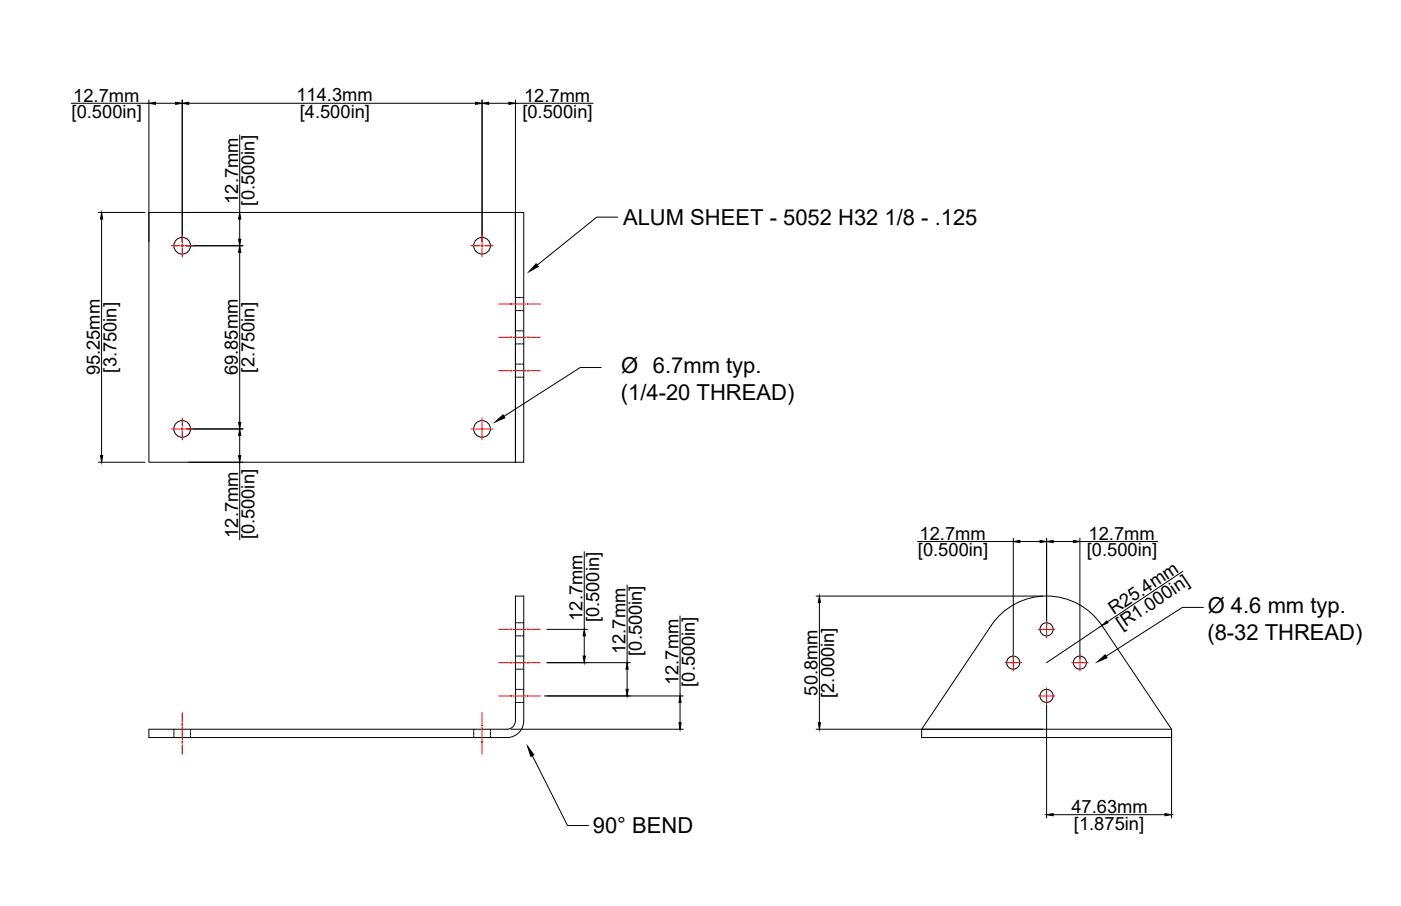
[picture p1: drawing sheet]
<svg xmlns="http://www.w3.org/2000/svg" width="432mm" height="279mm" viewBox="0 0 432 279" stroke-linecap="round" stroke-linejoin="round" font-family="sans-serif">
<!-- layer: 0 -->
<g fill="none" stroke="#000" stroke-width=".31">
<path d="M21.9 31.8h24M45.9 30.9v43.7M47.9 31.8h6.2M56.2 30.9v43.7M58.2 31.8h88.4M148.6 30.9v43.7M150.6 31.8h6.2M158.9 30.9v43.7M158.9 31.8h23.9M73.9 41.6v23.9M30.3 65.5h14.4M31.3 67.6v72.9"/>
<path d="M45.9 65.5h113v77.1h-113zM57.4 65.5h17.5M57.4 75.8h17.5M73.9 67.6v6.2M73.9 77.8v52.5M158.9 65.5h2.5v77.1h-2.5zM190.4 67h-6.5l-18.3 14.8M158.9 95.8h.5M158.9 91.8h.5M159.6 95.8h1M159.6 91.8h1M160.9 95.8h.5"/>
<path d="M160.9 91.8h.5M158.9 106.1h.5M158.9 102h.5M158.9 116.3h.5M158.9 112.3h.5M159.6 106.1h1M159.6 102h1M159.6 116.3h1M159.6 112.3h1M160.9 106.1h.5M160.9 102h.5M160.9 116.3h.5"/>
<path d="M160.9 112.3h.5M185.3 113.3h-6.5l-23.5 15.1M57.4 132.3h17.5M73.9 134.3v6.2M30.3 142.6h14.4M58.2 142.6h16.7M73.9 142.6v23.9M180.1 170.1v24M282.8 167h29.5M312.3 166v37.2M314.3 167h6.3M322.6 166v26.9"/>
<path d="M324.6 167h6.2M332.8 166v37.2M332.8 167h24M364.6 176.2l-23.3 15.6M158.9 196.1h.5M158.9 192.1h.5M159.6 196.1h1M159.6 192.1h1M160.9 196.1h.5M160.9 192.1h.5M168.6 194.1h12.5M180.1 196.1v6.2"/>
<path d="M193.3 180.4v24M209.6 190v24.6M251.5 183.8h69.9M252.5 185.8v37.1M339.6 192.9a20.5 20.5 0 0 0-34.1 0l-21.4 32M339.6 192.9l21.5 32M339.6 192.9l-17 11.5M370.9 187.3h-6.5l-23.5 15.1M158.9 216.6h.5M158.9 212.6h.5M158.9 204.4h2.5M158.9 206.4h.5"/>
<path d="M158.9 202.3h.5M159.6 216.6h1M159.6 212.6h1M159.6 206.4h1M159.6 202.3h1M160.9 216.6h.5M160.9 212.6h.5M160.9 206.4h.5M160.9 202.3h.5M167.8 214.6h42.8M168.6 204.4h25.7M193.3 206.4v6.2"/>
<path d="M209.6 216.6v6.3M322.6 215.8v36.5M53.6 224.9v.5M53.6 225.7v1M53.6 226.9v.5M58.7 224.9v.5M58.7 225.7v1M58.7 226.9v.5M146 224.9v.5M146 225.7v1M146 226.9v.5M151.2 224.9v.5"/>
<path d="M151.2 225.7v1M151.2 226.9v.5M157.5 224.9h53.1M158.8 222.3a2.57 2.57 0 0 1-2.5 2.6h-110.4v2.5h110.4a5.1 5.1 0 0 0 5.1-5.1v-38.5h-2.5v38.5M164.1 233l10.8 21.6h6.5M251.5 224.9h69.9M284.1 224.9h77v2.5h-77zM361.1 226.1v26.2M324.6 251.2h34.5"/>
<circle cx="56.2" cy="75.8" r="2.57"/>
<circle cx="148.6" cy="75.8" r="2.57"/>
<circle cx="56.2" cy="132.3" r="2.57"/>
<circle cx="148.6" cy="132.3" r="2.57"/>
<circle cx="322.6" cy="194.1" r="2.02"/>
<circle cx="312.3" cy="204.3" r="2.02"/>
<circle cx="322.6" cy="214.6" r="2.02"/>
<circle cx="332.8" cy="204.3" r="2.02"/>
</g>
<!-- layer: CENTRE -->
<g fill="none" stroke="#f00" stroke-width=".31">
<path d="M52.8 75.8h2.6M56.2 72.4v2.7M56.2 76.5v2.7M56.9 75.8h2.6M145.2 75.8h2.7M148.6 72.4v2.7M148.6 76.5v2.7M149.3 75.8h2.7M153.7 93.8h3M158.2 93.8h3.9M163.5 93.8h3M153.7 104h3"/>
<path d="M153.7 114.3h3M158.2 104h3.9M158.2 114.3h3.9M163.5 104h3M163.5 114.3h3M52.8 132.3h2.6M56.2 128.9v2.6M56.2 133v2.7M56.9 132.3h2.6M145.2 132.3h2.7M148.6 128.9v2.6M148.6 133v2.7"/>
<path d="M149.3 132.3h2.7M153.7 194.1h3M158.2 194.1h3.9M163.5 194.1h3M320 194.1h5.1M322.6 191.5v5.2M56.2 219.8v3M148.6 219.8v3M153.7 214.6h3M153.7 204.4h3M158.2 214.6h3.9M158.2 204.4h3.9"/>
<path d="M163.5 214.6h3M163.5 204.4h3M309.7 204.4h5.2M312.3 201.8v5.1M320 214.6h5.1M322.6 212.1v5.1M330.3 204.4h5.1M332.8 201.8v5.1M56.2 224.2v3.9M56.2 229.6v3M148.6 224.2v3.9M148.6 229.6v3"/>
</g>
<g fill="#f00" stroke="#f00" stroke-width=".31">
<circle cx="157.2" cy="214.6" r=".11"/>
<circle cx="157.7" cy="214.6" r=".11"/>
<circle cx="162.6" cy="214.6" r=".11"/>
<circle cx="163" cy="214.6" r=".11"/>
<circle cx="157.2" cy="194.1" r=".11"/>
<circle cx="157.7" cy="194.1" r=".11"/>
<circle cx="162.6" cy="194.1" r=".11"/>
<circle cx="163" cy="194.1" r=".11"/>
<circle cx="148.6" cy="229.1" r=".11"/>
<circle cx="148.6" cy="228.6" r=".11"/>
<circle cx="148.6" cy="223.7" r=".11"/>
<circle cx="148.6" cy="223.3" r=".11"/>
<circle cx="56.2" cy="229.1" r=".11"/>
<circle cx="56.2" cy="228.6" r=".11"/>
<circle cx="56.2" cy="223.7" r=".11"/>
<circle cx="56.2" cy="223.3" r=".11"/>
<circle cx="157.2" cy="204.4" r=".11"/>
<circle cx="157.7" cy="204.4" r=".11"/>
<circle cx="162.6" cy="204.4" r=".11"/>
<circle cx="163" cy="204.4" r=".11"/>
<circle cx="163" cy="104" r=".11"/>
<circle cx="162.6" cy="104" r=".11"/>
<circle cx="157.7" cy="104" r=".11"/>
<circle cx="157.2" cy="104" r=".11"/>
<circle cx="163" cy="114.3" r=".11"/>
<circle cx="162.6" cy="114.3" r=".11"/>
<circle cx="157.7" cy="114.3" r=".11"/>
<circle cx="157.2" cy="114.3" r=".11"/>
<circle cx="163" cy="93.8" r=".11"/>
<circle cx="162.6" cy="93.8" r=".11"/>
<circle cx="157.7" cy="93.8" r=".11"/>
<circle cx="157.2" cy="93.8" r=".11"/>
<circle cx="148.6" cy="132" r=".11"/>
<circle cx="148.6" cy="132.5" r=".11"/>
<circle cx="148.3" cy="132.3" r=".11"/>
<circle cx="148.8" cy="132.3" r=".11"/>
<circle cx="148.6" cy="75.6" r=".11"/>
<circle cx="148.6" cy="76" r=".11"/>
<circle cx="148.3" cy="75.8" r=".11"/>
<circle cx="148.8" cy="75.8" r=".11"/>
<circle cx="56.2" cy="75.6" r=".11"/>
<circle cx="56.2" cy="76" r=".11"/>
<circle cx="55.9" cy="75.8" r=".11"/>
<circle cx="56.4" cy="75.8" r=".11"/>
<circle cx="56.2" cy="132" r=".11"/>
<circle cx="56.2" cy="132.5" r=".11"/>
<circle cx="55.9" cy="132.3" r=".11"/>
<circle cx="56.4" cy="132.3" r=".11"/>
</g>
<!-- layer: 0 -->
<g fill="#000" stroke="#000" stroke-width=".31">
<path d="M45.9 31.8l2-.3v.7zM54.1 31.5l2.1 .3-2.1 .4zM56.2 31.8l2-.3v.7zM146.6 31.5l2 .3-2 .4zM148.6 31.8l2-.3v.7zM156.8 31.5l2.1 .3-2.1 .4zM31.3 65.5l.4 2.1h-.7zM73.9 75.8l.3 2h-.7zM73.5 73.8h.7l-.3 2zM73.9 65.5l.3 2.1h-.7zM165.2 81.3l.7 .9-2.8 1.6zM73.5 130.3h.7l-.3 2z"/>
<path d="M73.9 132.3l.3 2h-.7zM152.6 130.1l2.4-2.2 .6 1zM31 140.5h.7l-.4 2.1zM73.5 140.5h.7l-.3 2.1zM312.3 167l2-.3v.6zM320.6 166.7l2 .3-2 .3zM322.6 167l2-.3v.6zM330.8 166.7l2 .3-2 .3zM180.1 194.1l.3 2h-.7zM252.5 183.8l.4 2h-.7zM339.6 192.9l1.5-1.4 .4 .6zM179.7 202.3h.7l-.3 2.1z"/>
<path d="M192.9 212.6h.7l-.3 2zM193.3 204.4l.3 2h-.7zM209.6 214.6l.3 2h-.6zM338.2 204.1l2.4-2.2 .6 .9zM162.6 230.1l1.9 2.7-.9 .5zM209.3 222.9h.6l-.3 2zM252.2 222.9h.7l-.4 2zM322.6 251.2l2-.3v.7zM359.1 250.9l2 .3-2 .4z"/>
</g>
<g font-size="6.8">
<text x="192" y="69.4">ALUM SHEET - 5052 H32 1/8 - .125</text>
<text x="191.5" y="115.1">Ø 6.7mm typ.</text>
<text x="191.4" y="123.4">(1/4-20 THREAD)</text>
<text x="372.2" y="189.1">Ø 4.6 mm typ.</text>
<text x="372.1" y="197.3">(8-32 THREAD)</text>
<text x="182.7" y="257">90° BEND</text>
</g>
<g font-size="5.6">
<text x="22.6" y="31.4">12.7mm</text>
<text x="91.3" y="31.3">114.3mm</text>
<text x="161.5" y="31.4">12.7mm</text>
<text x="22.1" y="36.4">[0.500in]</text>
<text x="92.4" y="36.4">[4.500in]</text>
<text x="161" y="36.4">[0.500in]</text>
<text x="73.4" y="62.9" transform="rotate(-90 73.4 62.9)">12.7mm</text>
<text x="78.5" y="63.4" transform="rotate(-90 78.5 63.4)">[0.500in]</text>
<text x="30.7" y="115.8" transform="rotate(-90 30.7 115.8)">95.25mm</text>
<text x="35.9" y="114.9" transform="rotate(-90 35.9 114.9)">[3.750in]</text>
<text x="73.3" y="115.7" transform="rotate(-90 73.3 115.7)">69.85mm</text>
<text x="78.5" y="114.9" transform="rotate(-90 78.5 114.9)">[2.750in]</text>
<text x="73.4" y="165.9" transform="rotate(-90 73.4 165.9)">12.7mm</text>
<text x="78.5" y="166.4" transform="rotate(-90 78.5 166.4)">[0.500in]</text>
<text x="283.4" y="166.5">12.7mm</text>
<text x="335.5" y="166.5">12.7mm</text>
<text x="282.9" y="171.6">[0.500in]</text>
<text x="335" y="171.6">[0.500in]</text>
<text x="179.6" y="191.4" transform="rotate(-90 179.6 191.4)">12.7mm</text>
<text x="184.6" y="191.9" transform="rotate(-90 184.6 191.9)">[0.500in]</text>
<text x="343.3" y="189.8" transform="rotate(-34 343.3 189.8)">R25.4mm</text>
<text x="345.6" y="194.4" transform="rotate(-34 345.6 194.4)">[R1.000in]</text>
<text x="192.8" y="201.7" transform="rotate(-90 192.8 201.7)">12.7mm</text>
<text x="197.9" y="202.2" transform="rotate(-90 197.9 202.2)">[0.500in]</text>
<text x="209.1" y="211.3" transform="rotate(-90 209.1 211.3)">12.7mm</text>
<text x="214.2" y="211.8" transform="rotate(-90 214.2 211.8)">[0.500in]</text>
<text x="252" y="214.5" transform="rotate(-90 252 214.5)">50.8mm</text>
<text x="257.1" y="215.2" transform="rotate(-90 257.1 215.2)">[2.000in]</text>
<text x="330.2" y="250.7">47.63mm</text>
<text x="331" y="255.8">[1.875in]</text>
</g>
</svg>
